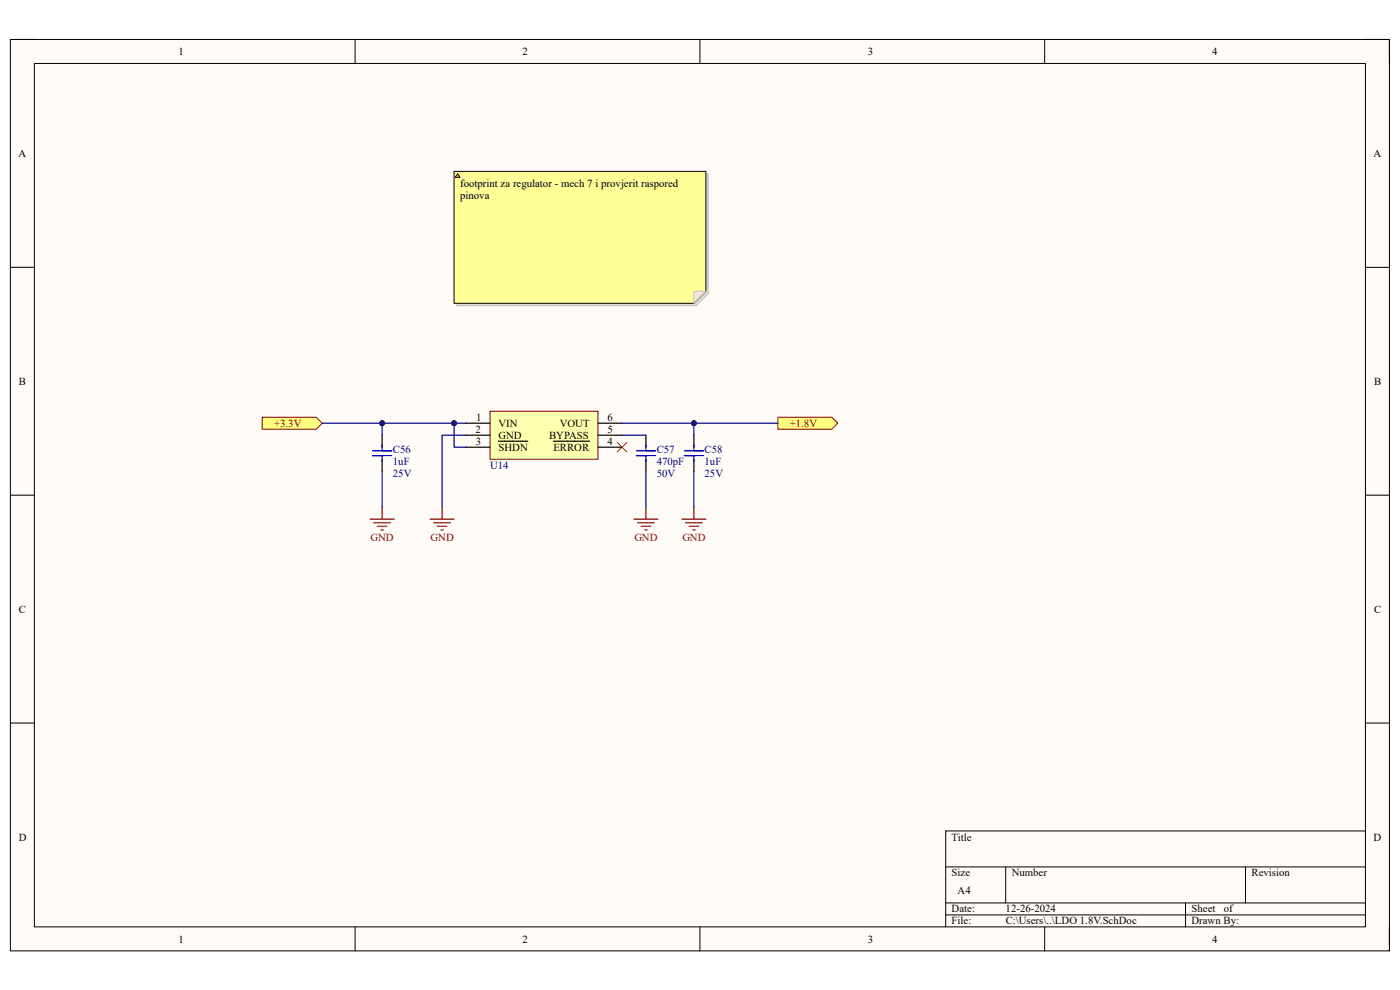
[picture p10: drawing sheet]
<svg xmlns="http://www.w3.org/2000/svg" width="297mm" height="210mm" viewBox="0 0 297 210" stroke-linecap="round" stroke-linejoin="round" font-family="sans-serif">
<path d="M2.2 8.4h292.6v193.3h-292.6z" fill-rule="evenodd" fill="#fffcf8"/>
<path d="M2.2 8.4h292.6v193.3h-292.6z" fill="none" stroke="#000" stroke-width=".21"/>
<path d="M7.3 13.5h282.4v183.1h-282.4z" fill-rule="evenodd" fill="#fffcf8"/>
<g fill="none" stroke="#000" stroke-width=".21">
<path d="M2.2 8.4h5.1M7.3 13.5h282.4v183.1h-282.4zM75.3 8.4v5.1M148.5 8.4v5.1M221.6 8.4v5.1M289.7 8.4h5.1v5.1M2.2 56.7h5.1M289.7 56.7h5.1M2.2 105h5.1M289.7 105.1h5.1M2.2 153.4h5.1M289.7 153.4h5.1"/>
<path d="M289.7 176.3h-89.1v20.3M75.3 196.6v5.1M148.5 196.6v5.1M200.6 183.9h89.1M200.6 191.5h89.1M200.6 194.1h89.1M213.4 183.9v7.6M221.6 196.6v5.1M251.5 191.5v5.1M264.2 183.9v7.6M294.8 196.6v5.1"/>
</g>
<path d="M79 96.7h4.1M79 95.6h4.1M81.1 94.4v1.2M81.1 96.7v1.2M145.2 96.7h4M145.2 95.6h4M147.2 94.4v1.2M147.2 96.7v1.2" fill="none" stroke="#00f" stroke-width=".25"/>
<path d="M81.1 92.3v2.6M81.1 97.4v2.6M147.2 92.3v2.6M147.2 97.4v2.6" fill="none" stroke="#000" stroke-width=".25"/>
<path d="M130.9 93.9l2.1 2M133 93.9l-2.1 2" fill="none" stroke="#f00" stroke-width=".21"/>
<g fill="none" stroke="#800000" stroke-width=".25">
<path d="M78.5 110.1h5.1M79.3 110.9h3.5M80.1 111.7h2M80.8 112.4h.5M81.1 107.6v2.5M91.2 110.1h5.1M92 110.9h3.6M92.8 111.7h2M93.5 112.4h.5M93.8 107.6v2.5M144.7 110.1h5.1M145.4 110.9h3.6"/>
<path d="M146.2 111.7h2M147 112.4h.5M147.2 107.6v2.5"/>
</g>
<path d="M131.9 89.8h15.3v2.5" fill="none" stroke="#000080" stroke-width=".25"/>
<circle cx="147.2" cy="89.8" r=".51" fill="#000080"/>
<circle cx="147.2" cy="89.8" r=".51" fill="none" stroke="#000080" stroke-width=".21"/>
<path d="M98.9 89.8h-17.8v2.5M147.2 100v7.6" fill="none" stroke="#000080" stroke-width=".25"/>
<circle cx="96.3" cy="89.8" r=".51" fill="#000080"/>
<circle cx="96.3" cy="89.8" r=".51" fill="none" stroke="#000080" stroke-width=".21"/>
<circle cx="81.1" cy="89.8" r=".51" fill="#000080"/>
<circle cx="81.1" cy="89.8" r=".51" fill="none" stroke="#000080" stroke-width=".21"/>
<path d="M81.1 100v7.6M98.9 92.3h-5.1v15.3" fill="none" stroke="#000080" stroke-width=".25"/>
<path d="M55.6 88.5h11.5l1.2 1.3-1.2 1.3h-11.5z" fill-rule="evenodd" fill="#ffff80"/>
<path d="M55.6 88.5h11.5l1.2 1.3-1.2 1.3h-11.5z" fill="none" stroke="#800000" stroke-width=".21"/>
<path d="M165 88.5h11.5l1.2 1.3-1.2 1.3h-11.5z" fill-rule="evenodd" fill="#ffff80"/>
<path d="M165 88.5h11.5l1.2 1.3-1.2 1.3h-11.5z" fill="none" stroke="#800000" stroke-width=".21"/>
<path d="M147.2 89.8h17.8" fill="none" stroke="#000080" stroke-width=".25"/>
<circle cx="147.2" cy="89.8" r=".51" fill="#000080"/>
<circle cx="147.2" cy="89.8" r=".51" fill="none" stroke="#000080" stroke-width=".21"/>
<path d="M68.3 89.8h12.8" fill="none" stroke="#000080" stroke-width=".25"/>
<circle cx="81.1" cy="89.8" r=".51" fill="#000080"/>
<circle cx="81.1" cy="89.8" r=".51" fill="none" stroke="#000080" stroke-width=".21"/>
<path d="M135 96.7h4.1M135 95.6h4.1M137 94.4v1.2M137 96.7v1.2" fill="none" stroke="#00f" stroke-width=".25"/>
<path d="M137 92.3v2.6M137 97.4v2.6" fill="none" stroke="#000" stroke-width=".25"/>
<path d="M134.5 110.1h5.1M135.3 110.9h3.5M136 111.7h2.1M136.8 112.4h.5M137 107.6v2.5" fill="none" stroke="#800000" stroke-width=".25"/>
<path d="M96.3 89.8v5.1h2.6M131.9 92.3h5.1M137 100v7.6" fill="none" stroke="#000080" stroke-width=".25"/>
<circle cx="96.3" cy="89.8" r=".51" fill="#000080"/>
<circle cx="96.3" cy="89.8" r=".51" fill="none" stroke="#000080" stroke-width=".21"/>
<path d="M104 87.2h22.9v10.2h-22.9z" fill-rule="evenodd" fill="#ffffb0"/>
<path d="M104 87.2h22.9v10.2h-22.9z" fill="none" stroke="#800000" stroke-width=".21"/>
<path d="M98.9 89.8h5.1M98.9 92.3h5.1M98.9 94.9h5.1M105.7 93.6h6.3M117.4 93.6h7.7M126.9 89.8h5M126.9 92.3h5M126.9 94.9h5" fill="none" stroke="#000" stroke-width=".25"/>
<path d="M96.8 36.9h53.5v25.4l-2.6 2.5h-50.9z" fill-rule="evenodd" fill="#e0ddd7"/>
<path d="M96.8 36.9h53.5v25.4l-2.6 2.5h-50.9z" fill="none" stroke="#bfbdba" stroke-width=".21"/>
<path d="M96.3 36.4h53.5v25.4l-2.6 2.5h-50.9z" fill-rule="evenodd" fill="#ffff96"/>
<path d="M96.3 36.4h53.5v25.4l-2.6 2.5h-50.9z" fill="none" stroke="#000" stroke-width=".21"/>
<path d="M147.2 61.8h2.6l-2.6 2.5z" fill="#f2f0d8"/>
<path d="M147.2 61.8h2.6l-2.6 2.5z" fill="none" stroke="#bfbdba" stroke-width=".21"/>
<path d="M97.1 36.9l.5 .7h-1z" fill="#ffcc78"/>
<path d="M97.1 36.9l.5 .7h-1z" fill="none" stroke="#300" stroke-width=".21"/>
<g font-size="2.3">
<text x="37.9" y="11.7">1</text>
<text x="110.9" y="11.7">2</text>
<text x="184.1" y="11.7">3</text>
<text x="257.1" y="11.7">4</text>
<text x="3.9" y="33.3">A</text>
<text x="291.4" y="33.3">A</text>
<text x="97.6" y="39.7">footprint za regulator - mech 7 i provjerit raspored</text>
<text x="97.6" y="42.2">pinova</text>
<text x="4" y="81.6">B</text>
<text x="291.5" y="81.6">B</text>
<text x="101" y="89.3">1</text>
<text x="128.9" y="89.3">6</text>
<text x="100.9" y="91.8">2</text>
<text x="101" y="94.4">3</text>
<text x="105.7" y="90.6">VIN</text>
<text x="105.7" y="93.1">GND</text>
<text x="105.7" y="95.6">SHDN</text>
<text x="116.5" y="93.1">BYPASS</text>
<text x="117.4" y="95.6">ERROR</text>
<text x="118.7" y="90.6">VOUT</text>
<text x="128.9" y="91.8">5</text>
<text x="128.9" y="94.4">4</text>
<text x="4" y="130">C</text>
<text x="291.5" y="130">C</text>
<text x="4" y="178.3">D</text>
<text x="201.9" y="178.3">Title</text>
<text x="291.4" y="178.3">D</text>
<text x="201.9" y="185.9">Size</text>
<text x="214.6" y="185.9">Number</text>
<text x="265.5" y="185.9">Revision</text>
<text x="203.2" y="189.7">A4</text>
<text x="201.9" y="193.5">Date:</text>
<text x="201.9" y="196.1">File:</text>
<text x="213.3" y="193.5">12-26-2024</text>
<text x="213.4" y="196.1">C:\Users\..\LDO 1.8V.SchDoc</text>
<text x="252.8" y="196.1">Drawn By:</text>
<text x="252.8" y="193.5">Sheet</text>
<text x="259.6" y="193.5">of</text>
<text x="37.9" y="199.9">1</text>
<text x="110.9" y="199.9">2</text>
<text x="184.1" y="199.9">3</text>
<text x="257.1" y="199.9">4</text>
</g>
<g font-size="2.3" fill="#800000">
<text x="58.2" y="90.6">+3.3V</text>
<text x="167.6" y="90.6">+1.8V</text>
<text x="78.6" y="114.7">GND</text>
<text x="91.4" y="114.7">GND</text>
<text x="134.6" y="114.7">GND</text>
<text x="144.8" y="114.7">GND</text>
</g>
<g font-size="2.3" fill="#000080">
<text x="83.4" y="98.7">1uF</text>
<text x="83.4" y="101.2">25V</text>
<text x="83.4" y="96.1">C56</text>
<text x="104" y="99.4">U14</text>
<text x="139.3" y="98.7">470pF</text>
<text x="139.3" y="101.2">50V</text>
<text x="139.3" y="96.1">C57</text>
<text x="149.5" y="98.7">1uF</text>
<text x="149.5" y="101.2">25V</text>
<text x="149.5" y="96.1">C58</text>
</g>
</svg>
